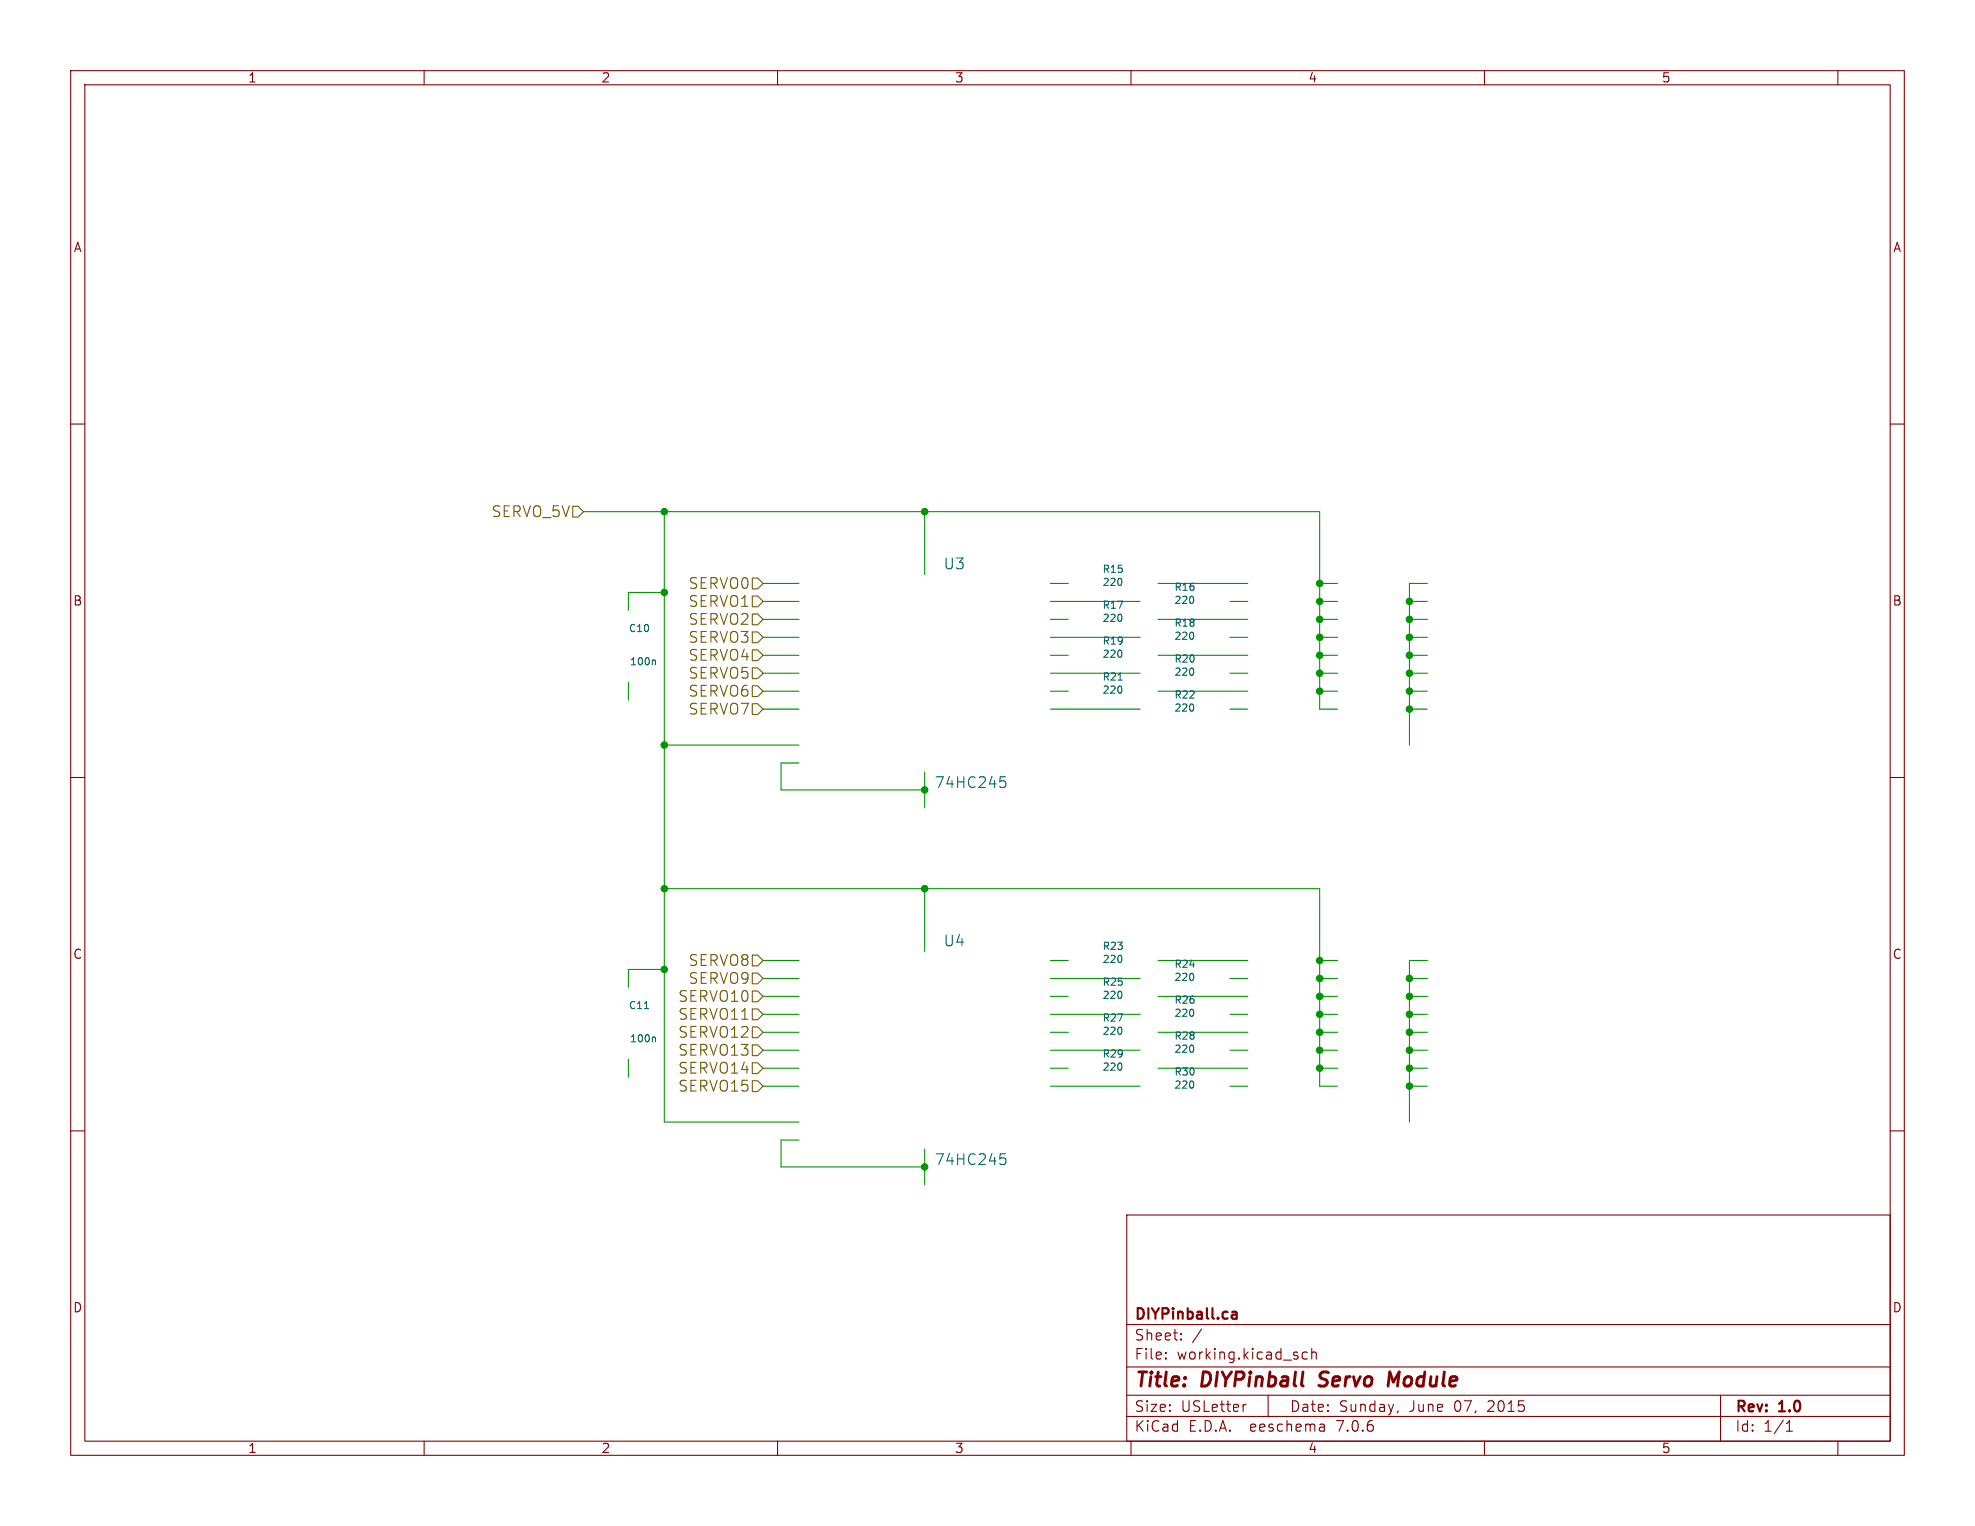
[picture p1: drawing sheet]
<svg xmlns="http://www.w3.org/2000/svg" width="279mm" height="216mm" viewBox="0 0 279 216" stroke-linecap="round" stroke-linejoin="round" font-family="sans-serif">
<g fill="none" stroke="#840000" stroke-width=".15">
<path d="M10 10h259.4v195.9h-259.4zM12 12h255.4v191.9h-255.4zM60 10v2M110 10v2M160 10v2M210 10v2M260 10v2M10 60h2M267.4 60h2M10 110h2M267.4 110h2M10 160h2"/>
<path d="M267.4 160h2M159.4 171.9h108v32h-108zM159.4 197.4h108M159.4 193.4h108M159.4 187.4h108M164.9 192.1l.1 .1-.1 .1M164.9 192.1v.1v.1M164.9 191.4v.1M164.9 192.1v.2M164.9 191.4h.1l-.1 .1M167.1 189.4v.1v.1M167.1 189.4l-.1 .1 .1 .1"/>
<path d="M167.1 188.7v.1M167.1 189.4v.2M167.1 188.7h-.1l.1 .1M170 188l-1.3 1.9M176.3 198.7l-.3 .1M179.4 197.4v3M184.9 191.4l-.4-.1-.3 .3v.4l.2 .2 .1 .1 .4-.1M185.6 191.4a.37 .37 0 0 1 .6 .1v.8M185.6 190.8v1.5M197.8 199.6l-.2 .3M243.4 197.4v6.5M60 203.9v2"/>
<path d="M110 203.9v2M159.4 200.4h108M160 203.9v2M187.3 201.6l.1 .9M187.4 202.4l-.2 .1M187.4 201.8l-.2 .1M210 203.9v2M252.7 202.5h.9M252.7 201.4l.4-.4v1.5M260 203.9v2"/>
</g>
<path d="M186.6 196l.2 .1M186.9 194.3l-.2 .4 .1 .2M197.9 194.1l-.8 1.4-.5-1.4-.2 2" fill="none" stroke="#840000" stroke-width=".4"/>
<path d="M174.2 186.4l.3 .2 .5-.1M174.3 185.6h.2h.4l.1 1M175 185.9l-.5 .1-.3 .2" fill="none" stroke="#840000" stroke-width=".3"/>
<g fill="none" stroke="#725600" stroke-width=".15">
<path d="M81 71.6h.8l.7 .8-.7 .8h-.8zM106.4 91.9h.8l.7 .8-.7 .8h-.8zM106.4 97h.8l.7 .8-.7 .8h-.8zM106.4 99.6h.8l.7 .7-.7 .8h-.8zM106.4 86.9h.8l.7 .7-.7 .8h-.8zM106.4 94.5h.8l.7 .8-.7 .7h-.8zM106.4 81.8h.8l.7 .8-.7 .7h-.8zM106.4 89.4h.8l.7 .8-.7 .7h-.8zM106.4 84.3h.8l.7 .8-.7 .8h-.8zM106.4 137.7h.8l.7 .7-.7 .8h-.8zM106.4 135.1h.8l.7 .8-.7 .8h-.8zM106.4 140.2h.8l.7 .8-.7 .7h-.8z"/>
<path d="M106.4 142.7h.8l.7 .8-.7 .8h-.8zM106.4 145.3h.8l.7 .8-.7 .7h-.8zM106.4 150.4h.8l.7 .7-.7 .8h-.8zM106.4 147.8h.8l.7 .8-.7 .8h-.8zM106.4 152.9h.8l.7 .8-.7 .7h-.8z"/>
</g>
<g fill="none" stroke="#009600" stroke-width=".15">
<path d="M82.5 72.4h104.2v27.9h2.5M94 72.4v86.4h19M130.8 72.4v8.9M88.9 96.5v2.6M94 83.8h-5.1v2.6M107.9 87.6h5.1M107.9 90.2h5.1M107.9 92.7h5.1M107.9 95.3h5.1M107.9 97.8h5.1M107.9 85.1h5.1M107.9 82.6h5.1"/>
<path d="M148.6 87.6h2.5M148.6 90.2h12.7M148.6 92.7h2.5M148.6 95.3h12.7M148.6 97.8h2.5M148.6 85.1h12.7M148.6 82.6h2.5M163.8 87.6h12.7M163.8 92.7h12.7M163.8 97.8h12.7M163.8 82.6h12.7M174 90.2h2.5"/>
<path d="M174 95.3h2.5M174 85.1h2.5M186.7 87.6h2.5M186.7 90.2h2.5M186.7 92.7h2.5M186.7 95.3h2.5M186.7 97.8h2.5M186.7 85.1h2.5M186.7 82.6h2.5M199.4 87.6h2.5M199.4 90.2h2.5M199.4 92.7h2.5"/>
<path d="M199.4 95.3h2.5M199.4 97.8h2.5M199.4 85.1h2.5M201.9 82.6h-2.5v22.8M94 105.4h19M107.9 100.3h5.1M113 108h-2.5v3.8h20.3M130.8 109.2v5.1M148.6 100.3h12.7M174 100.3h2.5M199.4 100.3h2.5M94 125.7h92.7v28h2.5"/>
<path d="M94 137.2h-5.1v2.5M107.9 135.9h5.1M107.9 138.4h5.1M130.8 125.7v8.9M148.6 135.9h2.5M148.6 138.4h12.7M163.8 135.9h12.7M174 138.4h2.5M186.7 135.9h2.5M186.7 138.4h2.5M199.4 138.4h2.5M201.9 135.9h-2.5v22.9"/>
<path d="M88.9 149.9v2.5M107.9 151.1h5.1M107.9 153.7h5.1M107.9 148.6h5.1M107.9 146.1h5.1M107.9 141h5.1M107.9 143.5h5.1M148.6 151.1h2.5M148.6 153.7h12.7M148.6 148.6h12.7M148.6 146.1h2.5M148.6 141h2.5"/>
<path d="M148.6 143.5h12.7M163.8 151.1h12.7M163.8 146.1h12.7M163.8 141h12.7M174 153.7h2.5M174 148.6h2.5M174 143.5h2.5M186.7 151.1h2.5M186.7 148.6h2.5M186.7 146.1h2.5M186.7 141h2.5M186.7 143.5h2.5"/>
<path d="M199.4 151.1h2.5M199.4 153.7h2.5M199.4 148.6h2.5M199.4 146.1h2.5M199.4 141h2.5M199.4 143.5h2.5M113 161.3h-2.5v3.8h20.3M130.8 162.6v5"/>
</g>
<g fill="none" stroke="#006464" stroke-width=".15">
<path d="M92.4 93.4l.3 .1v.6M158.2 96.2h.6M158.7 92.2v.6M158.7 82v.6M158.7 87.1v.6M158.7 97.3v.6M168.8 84.6v.6M168.8 89.6v.7M168.8 94.7v.6M168.8 99.8v.6M141.5 109.9h.7M141.6 110.5h.4l.3 .3v.3l-.1 .2-.6 .1"/>
<path d="M158.7 135.4v.6M168.8 137.9v.6M91.2 142.7h.5M92.4 146.7l.3 .2v.5M158.7 140.4v.7M158.7 145.5v.6M158.7 150.6v.6M168.8 143v.6M168.8 148.1v.6M168.8 153.1v.7M141.5 163.2h.7M141.6 163.8h.4l.3 .3v.4l-.1 .2-.6 .1"/>
</g>
<g fill="#009600" stroke="#009600" stroke-width=".15">
<circle cx="186.7" cy="135.9" r=".46"/>
<circle cx="186.7" cy="146.1" r=".46"/>
<circle cx="186.7" cy="148.6" r=".46"/>
<circle cx="199.4" cy="138.4" r=".46"/>
<circle cx="186.7" cy="138.4" r=".46"/>
<circle cx="186.7" cy="143.5" r=".46"/>
<circle cx="186.7" cy="141" r=".46"/>
<circle cx="186.7" cy="90.2" r=".46"/>
<circle cx="186.7" cy="92.7" r=".46"/>
<circle cx="199.4" cy="100.3" r=".46"/>
<circle cx="199.4" cy="97.8" r=".46"/>
<circle cx="186.7" cy="85.1" r=".46"/>
<circle cx="186.7" cy="82.6" r=".46"/>
<circle cx="199.4" cy="90.2" r=".46"/>
<circle cx="199.4" cy="92.7" r=".46"/>
<circle cx="199.4" cy="95.3" r=".46"/>
<circle cx="199.4" cy="85.1" r=".46"/>
<circle cx="199.4" cy="87.6" r=".46"/>
<circle cx="130.8" cy="165.1" r=".46"/>
<circle cx="130.8" cy="125.7" r=".46"/>
<circle cx="186.7" cy="87.6" r=".46"/>
<circle cx="186.7" cy="97.8" r=".46"/>
<circle cx="186.7" cy="95.3" r=".46"/>
<circle cx="94" cy="72.4" r=".46"/>
<circle cx="94" cy="83.8" r=".46"/>
<circle cx="130.8" cy="111.8" r=".46"/>
<circle cx="130.8" cy="72.4" r=".46"/>
<circle cx="94" cy="125.7" r=".46"/>
<circle cx="94" cy="137.2" r=".46"/>
<circle cx="94" cy="105.4" r=".46"/>
<circle cx="199.4" cy="148.6" r=".46"/>
<circle cx="199.4" cy="151.1" r=".46"/>
<circle cx="199.4" cy="143.5" r=".46"/>
<circle cx="199.4" cy="146.1" r=".46"/>
<circle cx="199.4" cy="141" r=".46"/>
<circle cx="199.4" cy="153.7" r=".46"/>
<circle cx="186.7" cy="151.1" r=".46"/>
</g>
<g font-size="2.8" fill="#840000">
<text x="160.4" y="196.8">Title:</text>
<text x="170.1" y="196.8">DIYPinball</text>
<text x="187.5" y="196.8">Servo</text>
<text x="198" y="196.8">Module</text>
</g>
<g font-size="2.1" fill="#725600">
<text x="69.5" y="73.4">SERVO_5V</text>
<text x="97.3" y="83.5">SERVO0</text>
<text x="97.3" y="88.6">SERVO2</text>
<text x="97.3" y="86.1">SERVO1</text>
<text x="97.3" y="93.7">SERVO4</text>
<text x="97.3" y="91.2">SERVO3</text>
<text x="97.3" y="98.8">SERVO6</text>
<text x="97.3" y="101.3">SERVO7</text>
<text x="97.3" y="96.2">SERVO5</text>
<text x="97.3" y="136.9">SERVO8</text>
<text x="95.9" y="142">SERVO10</text>
<text x="97.3" y="139.4">SERVO9</text>
<text x="95.9" y="144.5">SERVO11</text>
<text x="95.9" y="147">SERVO12</text>
<text x="95.9" y="149.6">SERVO13</text>
<text x="95.9" y="152.1">SERVO14</text>
<text x="95.9" y="154.7">SERVO15</text>
</g>
<g font-size="2.1" fill="#006464">
<text x="133.4" y="80.8">U3</text>
<text x="132.1" y="111.7">74HC245</text>
<text x="133.4" y="134.1">U4</text>
<text x="132.1" y="165.1">74HC245</text>
</g>
<g font-size="2.1" fill="#840000">
<text x="160.4" y="189.9">Sheet:</text>
<text x="160.4" y="187.1">DIYPinball.ca</text>
<text x="160.4" y="192.6">File:</text>
<text x="166.5" y="192.6">working.kicad_sch</text>
<text x="160.4" y="202.8">KiCad</text>
<text x="160.4" y="200">Size:</text>
<text x="167.1" y="200">USLetter</text>
<text x="168.1" y="202.8">E.D.A.</text>
<text x="177" y="202.8">eeschema</text>
<text x="182.4" y="200">Date:</text>
<text x="189.4" y="202.8">7.0.6</text>
<text x="189.4" y="200">Sunday,</text>
<text x="199.4" y="200">June</text>
<text x="205.9" y="200">07,</text>
<text x="210.7" y="200">2015</text>
<text x="245.4" y="200.2">Rev:</text>
<text x="245.4" y="202.8">Id:</text>
<text x="249.5" y="202.8">1/1</text>
<text x="251.8" y="200.2">1.0</text>
</g>
<g font-size="1.8" fill="#840000">
<text x="35" y="11.9">1</text>
<text x="85" y="11.9">2</text>
<text x="135" y="11.9">3</text>
<text x="185" y="11.9">4</text>
<text x="235" y="11.9">5</text>
<text x="10.3" y="35.9">A</text>
<text x="267.7" y="35.9">A</text>
<text x="10.3" y="85.9">B</text>
<text x="267.7" y="85.9">B</text>
<text x="10.3" y="135.9">C</text>
<text x="267.7" y="135.9">C</text>
<text x="10.3" y="185.9">D</text>
<text x="267.7" y="185.9">D</text>
<text x="35" y="205.8">1</text>
<text x="85" y="205.8">2</text>
<text x="135" y="205.8">3</text>
<text x="185" y="205.8">4</text>
<text x="235" y="205.8">5</text>
</g>
<g font-size="1.4" fill="#006464">
<text x="155.9" y="83.1">220</text>
<text x="155.9" y="81.3">R15</text>
<text x="166" y="83.8">R16</text>
<text x="88.9" y="89.6">C10</text>
<text x="155.9" y="88.2">220</text>
<text x="155.9" y="86.3">R17</text>
<text x="166" y="85.6">220</text>
<text x="166" y="88.9">R18</text>
<text x="89" y="94.3">100n</text>
<text x="155.9" y="93.3">220</text>
<text x="155.9" y="91.4">R19</text>
<text x="166" y="95.8">220</text>
<text x="166" y="90.7">220</text>
<text x="166" y="94">R20</text>
<text x="155.9" y="98.3">220</text>
<text x="155.9" y="96.5">R21</text>
<text x="166" y="100.9">220</text>
<text x="166" y="99">R22</text>
<text x="155.9" y="136.4">220</text>
<text x="155.9" y="134.6">R23</text>
<text x="166" y="137.1">R24</text>
<text x="88.9" y="143">C11</text>
<text x="155.9" y="141.5">220</text>
<text x="155.9" y="139.7">R25</text>
<text x="166" y="139">220</text>
<text x="166" y="142.2">R26</text>
<text x="89" y="147.7">100n</text>
<text x="155.9" y="146.6">220</text>
<text x="155.9" y="144.8">R27</text>
<text x="155.9" y="149.8">R29</text>
<text x="166" y="149.1">220</text>
<text x="166" y="144.1">220</text>
<text x="166" y="147.3">R28</text>
<text x="155.9" y="151.7">220</text>
<text x="166" y="154.2">220</text>
<text x="166" y="152.4">R30</text>
</g>
</svg>
